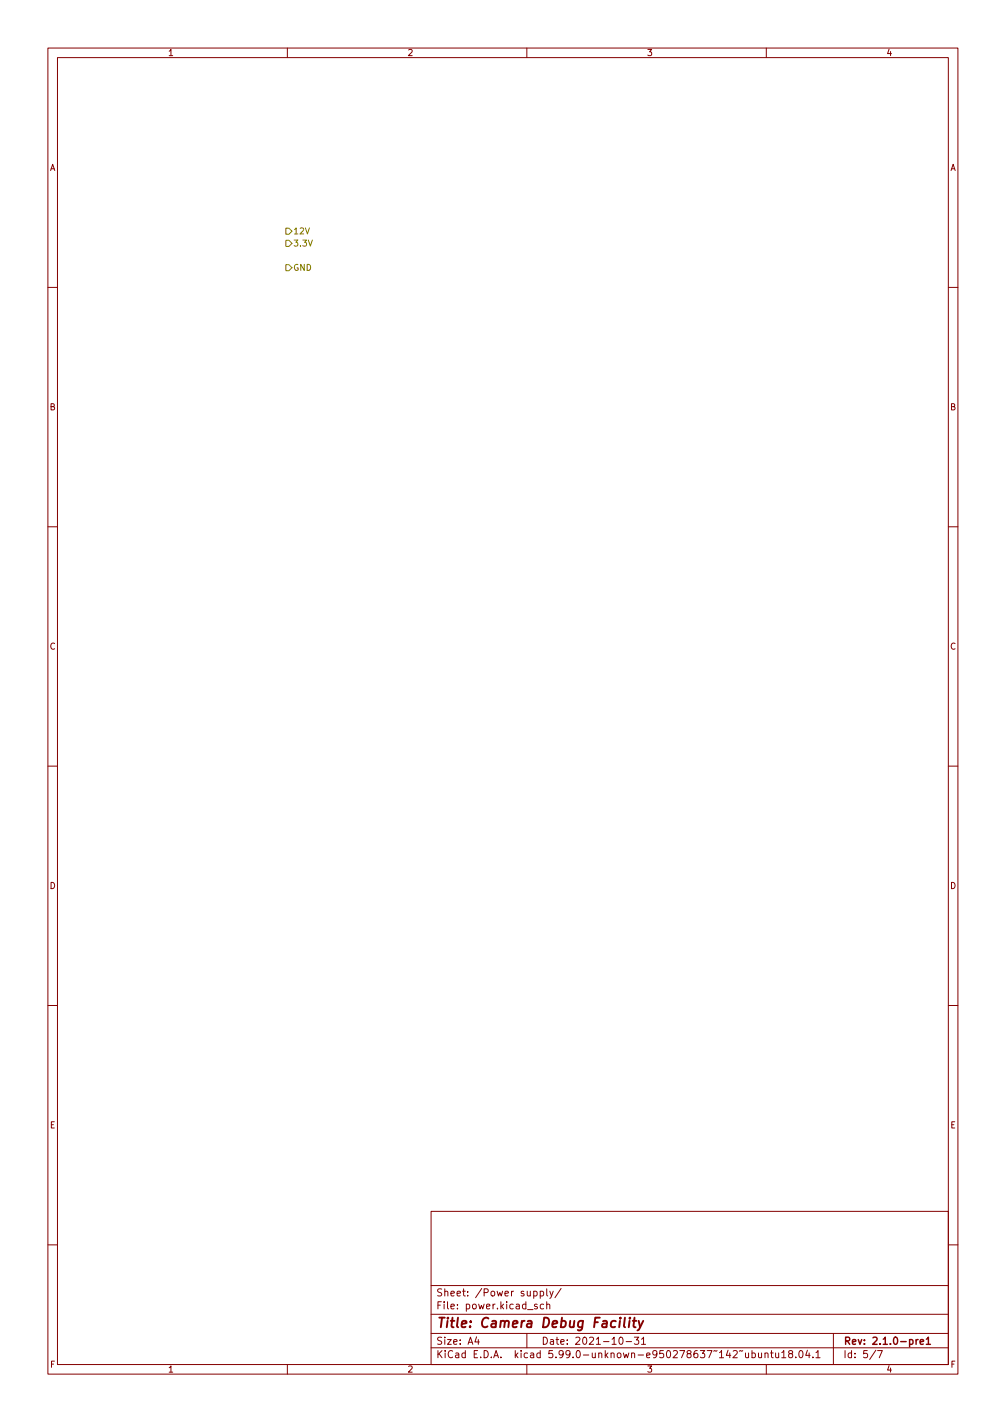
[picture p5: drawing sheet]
<svg xmlns="http://www.w3.org/2000/svg" width="210mm" height="297mm" viewBox="0 0 210 297" stroke-linecap="round" stroke-linejoin="round" font-family="sans-serif">
<g fill="none" stroke="#840000" stroke-width=".21">
<path d="M10 10h190v277h-190zM12 12h186v273h-186zM60 10v2M110 10v2M160 10v2M10 60h2M198 60h2M10 110h2M198 110h2M10 160h2M198 160h2M10 210h2"/>
<path d="M198 210h2M90 253h108v32h-108zM10 260h2M90 278.5h108M90 274.5h108M90 268.5h108M99.5 279.2l-.3 1.1h.9M99.9 279.8v1M110 278.5v3M111.4 269.8l.5-.1 .3 .3-.2 .6h-.6M112.2 272.5l-.4-.1-.2 .2 .1 .2 .5 .2v.3h-.6M112.8 269.8l.4-.1 .3 .3-.1 .6h-.6"/>
<path d="M112.8 269.7v1.5M113.5 272.5l-.4-.1-.3 .3 .1 .6h.6M114.2 272.6l.2-.2 .3 .1 .1 .9M114.2 269.2v1.3l.2 .2M114.2 271.9v1.5M114.8 269.7l.4 1M115.5 269.7l-.5 1.4-.2 .1M117.2 269.1l-1.3 2M129.4 279.4l.2-.1a.8 .8 0 0 1 .5 .8 .8 .8 0 0 1-.5 .7 1 1 0 0 1-.2-1.4zM132.4 279.3h1l-.5 .6 .4 .1v.7l-.2 .1-.7-.1M133.9 279.7l.5-.4v1.5M174 278.5v6.5"/>
<path d="M198 260h2M60 285v2M90 281.5h108M110 285v2M130.7 280.2h1.2M133.9 280.8h.9M157 282.7l.4-.1 .3 .3-.1 .6h-.6M157 282.1v1.5M158.4 282.6v.9l.4 .1 .2-.1M159 282.6v1M159.7 282.8l.2-.2 .4 .1 .1 .9M159.7 282.6v1"/>
<path d="M160 285v2M160.9 282.6h.5M161.1 282.1v1.3l.3 .2M161.9 282.6l.1 .9 .4 .1 .2-.1M162.6 282.6v1M163.2 282.5l.5-.4v1.5M163.2 283.6h.9M164.9 282.8l-.2-.3v-.2l.2-.2 .5 .1 .1 .2-.1 .2-.6 .2-.1 .2v.5l.2 .1h.3l.3-.3-.1-.4-.2-.1M166.2 283.5v.1M167 282.2l.2-.1a.8 .8 0 0 1 .5 .8 .8 .8 0 0 1-.5 .7 1 1 0 0 1-.2-1.4zM168.6 282l-.4 1.1h1M168.9 282.6v1"/>
<path d="M169.7 283.5v.1M170.4 282.5l.4-.4v1.5M170.4 283.6h.8M182.9 282l-1.3 2M183.2 282.1h1l-.6 1.5"/>
</g>
<path d="M191.3 279.8v1M191.7 279.8l-.4 .3M193.4 279.7l.4-.4v1.5M192.1 280.3l.7-.1v-.3l-.5-.1-.2 .2 .1 .7h.6M193.4 280.8h.9" fill="none" stroke="#840000" stroke-width=".3"/>
<path d="M130.5 275.2l-.2 1.8 .2 .2M131.4 275.9l-.1 1.3M131.5 275.2v.2M132.1 275.9h.8M132.5 275.2l-.2 1.8v.1l.4 .1M133.4 275.9l.3 1.3M134.3 275.9l-.9 1.8-.3 .2" fill="none" stroke="#840000" stroke-width=".4"/>
<path d="M59.7 47.7h.6l.7 .6-.7 .6h-.6zM59.7 50.2h.6l.7 .6-.7 .7h-.6zM59.7 55.3h.6l.7 .6-.7 .7h-.6z" fill="none" stroke="#848400" stroke-width=".21"/>
<text font-size="2.8" fill="#840000" x="91" y="277.3">Title: Camera Debug Facility</text>
<g font-size="2.1" fill="#840000">
<text x="91" y="273.5">File: power.kicad_sch</text>
<text x="91" y="270.8">Sheet: /Power supply/</text>
<text x="91" y="280.9">Size: A4</text>
<text x="113" y="280.9">Date: 2021-10-31</text>
<text x="176" y="280.9">Rev: 2.1.0-pre1</text>
<text x="91" y="283.7">KiCad E.D.A. kicad 5.99.0-unknown-e950278637~142~ubuntu18.04.1</text>
<text x="176" y="283.7">Id: 5/7</text>
</g>
<g font-size="1.8" fill="#840000">
<text x="35" y="11.7">1</text>
<text x="85" y="11.7">2</text>
<text x="135" y="11.7">3</text>
<text x="185" y="11.7">4</text>
<text x="10.3" y="35.7">A</text>
<text x="198.4" y="35.7">A</text>
<text x="10.3" y="85.7">B</text>
<text x="198.4" y="85.7">B</text>
<text x="10.3" y="135.7">C</text>
<text x="198.4" y="135.7">C</text>
<text x="10.3" y="185.7">D</text>
<text x="198.4" y="185.7">D</text>
<text x="10.4" y="235.7">E</text>
<text x="198.4" y="235.7">E</text>
<text x="10.4" y="285.7">F</text>
<text x="35" y="286.7">1</text>
<text x="85" y="286.7">2</text>
<text x="135" y="286.7">3</text>
<text x="185" y="286.7">4</text>
<text x="198.5" y="285.7">F</text>
</g>
<g font-size="1.8" fill="#848400">
<text x="61.2" y="48.9">12V</text>
<text x="61.2" y="51.5">3.3V</text>
<text x="61.2" y="56.6">GND</text>
</g>
</svg>
